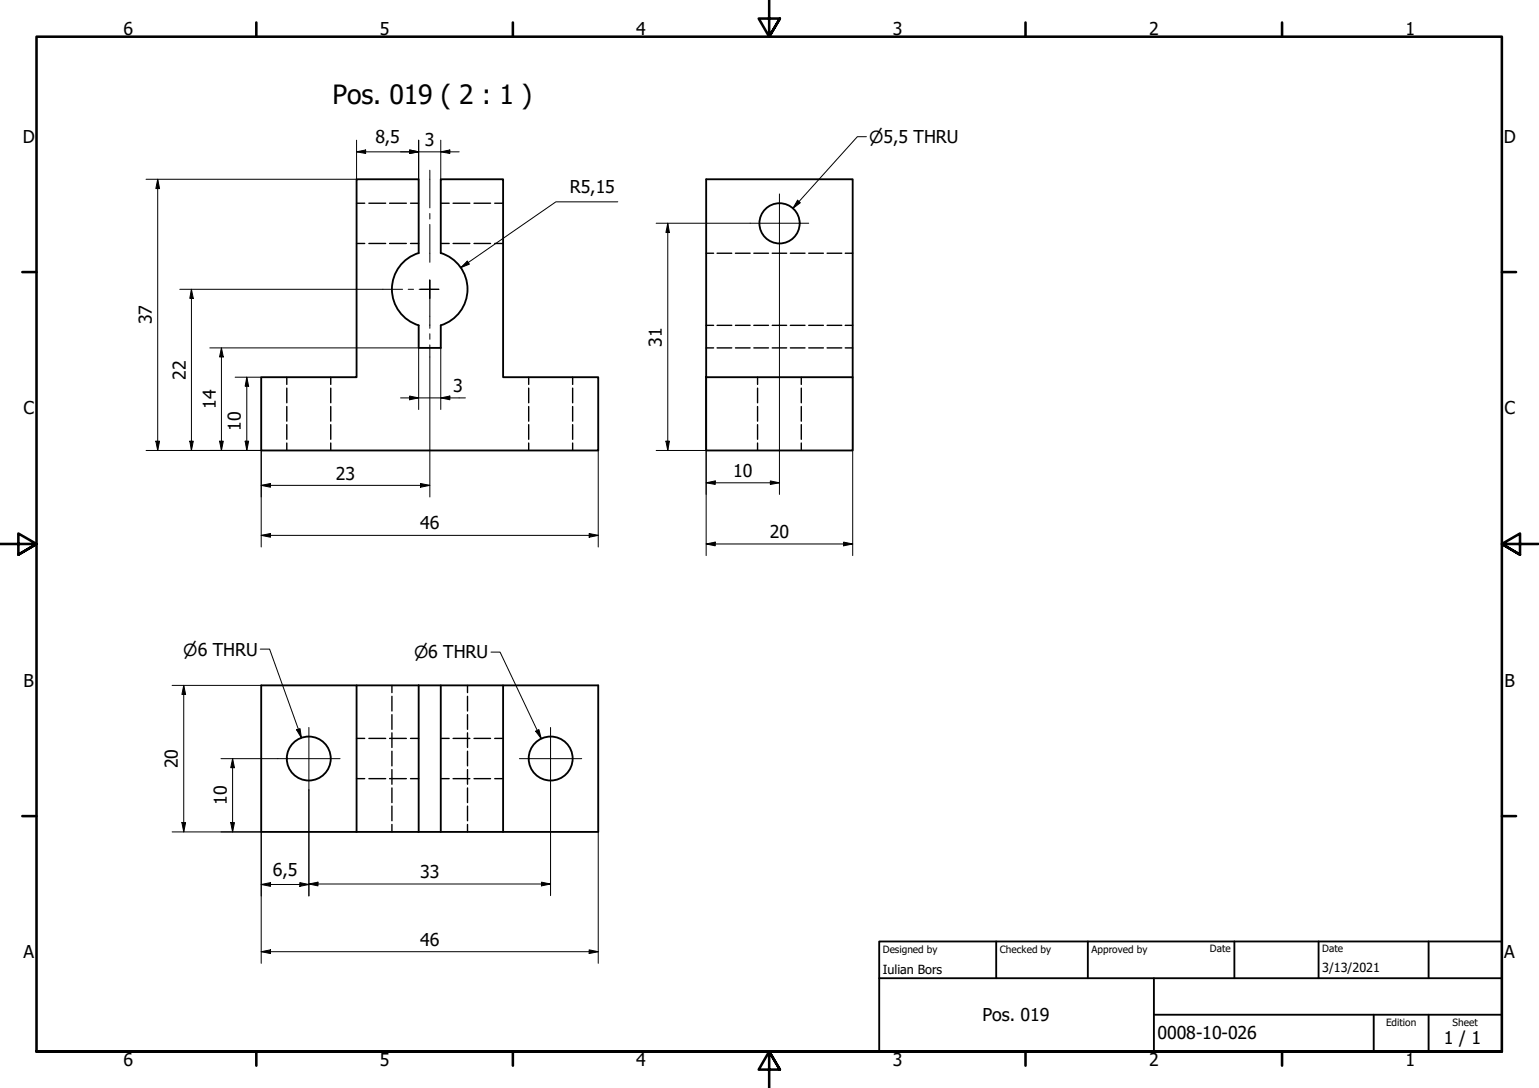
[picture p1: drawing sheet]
<svg xmlns="http://www.w3.org/2000/svg" width="420mm" height="297mm" viewBox="0 0 420 297" stroke-linecap="round" stroke-linejoin="round" font-family="sans-serif">
<!-- layer: Hidden (ISO) -->
<g fill="none" stroke="#000" stroke-width=".38">
<path d="M97.3 55.5h2.3M100.7 55.5h4.6M106.4 55.5h4.5M112.1 55.5h2.2M120.3 55.5h2.3M123.7 55.5h4.6M129.4 55.5h4.5M135.1 55.5h2.3M97.3 66.5h2.3M100.7 66.5h4.6M106.4 66.5h4.5M112.1 66.5h2.2"/>
<path d="M120.3 66.5h2.3M123.7 66.5h4.6M129.4 66.5h4.5M135.1 66.5h2.3M192.8 69.1h2M195.8 69.1h4M200.8 69.1h4M205.8 69.1h4M210.8 69.1h4M215.8 69.1h4M220.8 69.1h4M225.8 69.1h4"/>
<path d="M230.8 69.1h2M192.8 88.8h2M192.8 95h2M195.8 88.8h4M195.8 95h4M200.8 88.8h4M200.8 95h4M205.8 88.8h4M205.8 95h4M210.8 88.8h4M210.8 95h4M215.8 88.8h4"/>
<path d="M215.8 95h4M220.8 88.8h4M220.8 95h4M225.8 88.8h4M225.8 95h4M230.8 88.8h2M230.8 95h2M78.3 103v2M78.3 106v4M78.3 111v4M78.3 115.9v4M90.3 103v2"/>
<path d="M90.3 106v4M90.3 111v4M90.3 115.9v4M144.3 103v2M144.3 106v4M144.3 111v4M144.3 115.9v4M156.3 103v2M156.3 106v4M156.3 111v4M156.3 115.9v4M206.8 103v2"/>
<path d="M206.8 106v4M206.8 111v4M206.8 115.9v4M218.8 103v2M218.8 106v4M218.8 111v4M218.8 115.9v4M78.3 121v2M90.3 121v2M144.3 121v2M156.3 121v2M206.8 121v2"/>
<path d="M218.8 121v2M107 187.1v2M107 190.1v4M107 195.1v4M127.6 187.1v2M127.6 190.1v4M127.6 195.1v4M97.3 212.6h2.3M97.3 201.6h2.3M100.7 212.6h4.6M100.7 201.6h4.6M106.4 212.6h4.5"/>
<path d="M106.4 201.6h4.5M107 200.1v4M107 205.1v4M107 210.1v4M107 215.1v4M112.1 212.6h2.2M112.1 201.6h2.2M120.3 212.6h2.3M120.3 201.6h2.3M123.7 212.6h4.6M123.7 201.6h4.6M127.6 200.1v4"/>
<path d="M127.6 205.1v4M127.6 210.1v4M127.6 215.1v4M129.4 212.6h4.5M129.4 201.6h4.5M135.1 212.6h2.3M135.1 201.6h2.3M107 220.1v4M107 225.1v2M127.6 220.1v4M127.6 225.1v2"/>
</g>
<!-- layer: Visible (ISO) -->
<g fill="none" stroke="#000" stroke-width=".51">
<path d="M114.3 69.1v-20.2h-17v54.1h-26v20h92v-20h-25.9v-54.1h-17.1v20.2M114.3 69.1a10.3 10.3 0 0 0-7.3 9.8 10.3 10.3 0 0 0 7.3 9.9v6.2h6v-6.2a10.3 10.3 0 0 0 7.3-9.8 10.3 10.3 0 0 0-7.3-9.9M192.8 103h40v20h-40v-74.1h40v54.1M97.3 187.1v40h-26v-40h43M114.3 187.1h49v40h-25.9M114.3 187.1v40h-17M120.3 187.1v40h17.1v-40M114.3 227.1h6"/>
<circle cx="212.8" cy="61" r="5.5"/>
<circle cx="84.3" cy="207.1" r="6"/>
<circle cx="150.3" cy="207.1" r="6"/>
</g>
<!-- layer: Border (ISO) -->
<g fill="none" stroke="#000" stroke-width=".7">
<path d="M70 6.1v3.9M140 6.1v3.9M210 0v10l-2.9-4.9h5.8l-2.9 4.9 2.9-4.9M280 6.1v3.9M350 6.1v3.9M6.1 74.3h3.9M410 74.3h3.9M0 148.5h10l-5-2.8v5.7l5-2.9-5 2.9M420 148.5h-10l5-2.8v5.7l-5-2.9 5 2.9M6.1 222.8h3.9M410 222.8h3.9M10 287.1v-277.1h400v277.1h-400h400"/>
<path d="M70 287.1v3.8M140 287.1v3.8M212.9 292l-2.9-4.9 2.9 4.9h-5.8l2.9-4.9v9.9M280 287.1v3.8M350 287.1v3.8"/>
</g>
<!-- layer: Title (ISO) -->
<path d="M240 257h170v30.1h-170zM272 257v10.1M297 257v10.1M337 257v10.1M360 257v10.1M390 257v10.1M240 267.1h170M315 277h95M315 267.1v20M375 277v10.1M390 277v10.1" fill="none" stroke="#000" stroke-width=".51"/>
<!-- layer: Dimension (ISO) -->
<g fill="none" stroke="#000" stroke-width=".27">
<path d="M97.3 38.3v10.6h-57.4M114.3 38.3v10.6M120.3 38.3v10.6M43.1 48.9l.5 2.6h-1.1zM43.1 48.9v74.1M97.3 41.5l2.5-.6v1zM97.3 41.5h28M111.8 40.9l2.5 .6-2.5 .4zM120.3 41.5l2.5-.6v1zM168.7 55.1h-16.9l-26 18M49.1 79h55.4M52.3 79l.5 2.5h-1z"/>
<path d="M52.3 79v44M127.6 71.3l.5 .8-2.3 1zM179.1 60.9h25.7M182.3 60.9l.5 2.6h-1zM182.3 60.9v62.1M212.8 68.9v66.1M57.3 95h57v16.8M60.5 95l.5 2.5h-1.1zM60.5 95v28M117.3 81.5v4.8M117.3 97.5v38.2M120.3 95v16.8"/>
<path d="M64.2 103h7.1M67.4 103l.5 2.5h-1zM67.4 103v20M109.3 108.6h17.8M111.8 108.1l2.5 .5-2.5 .5zM120.3 108.6l2.5-.5v1zM192.8 103v48.7M232.8 103v48.7M39.9 123h31.4v26.3M42.5 120.4h1.1l-.5 2.6zM51.8 120.4h1l-.5 2.6zM59.9 120.4h1.1l-.5 2.6z"/>
<path d="M66.9 120.4h1l-.5 2.6zM71.3 132.5l2.6-.5v1zM71.3 132.5h46M114.8 132l2.5 .5-2.5 .5zM163.3 123v26.3M179.1 123h13.7M181.8 120.4h1l-.5 2.6zM192.8 131.8l2.5-.5v1zM192.8 131.8h20M210.3 131.3l2.5 .5-2.5 .5zM71.3 146.2l2.6-.5v1zM71.3 146.2h92"/>
<path d="M160.8 145.7l2.5 .5-2.5 .5zM192.8 148.5l2.5-.5v1zM192.8 148.5h40M230.3 148l2.5 .5-2.5 .5zM47 187.1h24.3M50.2 187.1l.5 2.5h-1zM50.2 187.1v40M60.3 207.1h15.5M63.5 207.1l.5 2.5h-1zM63.5 207.1v20M84.3 215.6v29.1M150.3 215.6v28.9"/>
<path d="M47 227.1h24.3v35.9M49.7 224.6h1l-.5 2.5zM63 224.6h1l-.5 2.5zM163.3 227.1v35.9M71.3 241.5l2.6-.5v1zM71.3 259.8l2.6-.5v1zM71.3 241.5h13M71.3 259.8h92M81.9 241l2.4 .5-2.4 .5zM84.3 241.3l2.5-.5v1.1zM84.3 241.3h66M147.8 240.8l2.5 .5-2.5 .6z"/>
<path d="M160.8 259.3l2.5 .5-2.5 .5z"/>
</g>
<g fill="#000">
<path d="M43.1 48.9l.5 2.6h-1.1z" fill-rule="evenodd"/>
<path d="M97.3 41.5l2.5-.6v1z" fill-rule="evenodd"/>
<path d="M111.8 40.9l2.5 .6-2.5 .4z" fill-rule="evenodd"/>
<path d="M111.8 40.9l2.5 .6-2.5 .4z" fill-rule="evenodd"/>
<path d="M120.3 41.5l2.5-.6v1z" fill-rule="evenodd"/>
<path d="M127.6 71.3l.5 .8-2.3 1z" fill-rule="evenodd"/>
<path d="M182.3 60.9l.5 2.6h-1z" fill-rule="evenodd"/>
<path d="M52.3 79l.5 2.5h-1z" fill-rule="evenodd"/>
<path d="M60.5 95l.5 2.5h-1.1z" fill-rule="evenodd"/>
<path d="M67.4 103l.5 2.5h-1z" fill-rule="evenodd"/>
<path d="M111.8 108.1l2.5 .5-2.5 .5z" fill-rule="evenodd"/>
<path d="M120.3 108.6l2.5-.5v1z" fill-rule="evenodd"/>
<path d="M42.5 120.4h1.1l-.5 2.6z" fill-rule="evenodd"/>
<path d="M51.8 120.4h1l-.5 2.6z" fill-rule="evenodd"/>
<path d="M59.9 120.4h1.1l-.5 2.6z" fill-rule="evenodd"/>
<path d="M66.9 120.4h1l-.5 2.6z" fill-rule="evenodd"/>
<path d="M71.3 132.5l2.6-.5v1z" fill-rule="evenodd"/>
<path d="M114.8 132l2.5 .5-2.5 .5z" fill-rule="evenodd"/>
<path d="M181.8 120.4h1l-.5 2.6z" fill-rule="evenodd"/>
<path d="M192.8 131.8l2.5-.5v1z" fill-rule="evenodd"/>
<path d="M210.3 131.3l2.5 .5-2.5 .5z" fill-rule="evenodd"/>
<path d="M71.3 146.2l2.6-.5v1z" fill-rule="evenodd"/>
<path d="M160.8 145.7l2.5 .5-2.5 .5z" fill-rule="evenodd"/>
<path d="M192.8 148.5l2.5-.5v1z" fill-rule="evenodd"/>
<path d="M230.3 148l2.5 .5-2.5 .5z" fill-rule="evenodd"/>
<path d="M50.2 187.1l.5 2.5h-1z" fill-rule="evenodd"/>
<path d="M63.5 207.1l.5 2.5h-1z" fill-rule="evenodd"/>
<path d="M49.7 224.6h1l-.5 2.5z" fill-rule="evenodd"/>
<path d="M63 224.6h1l-.5 2.5z" fill-rule="evenodd"/>
<path d="M71.3 241.5l2.6-.5v1z" fill-rule="evenodd"/>
<path d="M71.3 259.8l2.6-.5v1z" fill-rule="evenodd"/>
<path d="M81.9 241l2.4 .5-2.4 .5z" fill-rule="evenodd"/>
<path d="M84.3 241.3l2.5-.5v1.1z" fill-rule="evenodd"/>
<path d="M147.8 240.8l2.5 .5-2.5 .6z" fill-rule="evenodd"/>
<path d="M160.8 259.3l2.5 .5-2.5 .5z" fill-rule="evenodd"/>
</g>
<!-- layer: Center Mark (ISO) -->
<path d="M212.8 52.9v16M104.5 79h5.4M111.4 79h1.5M114.4 79h2.9h-2.5M117.3 76.4v2.6v-2.6M119.8 79h-2.5h2.5M204.8 60.9h16M117.3 81.5v-2.5v2.5M84.3 198.6v17M150.3 198.6v17M75.8 207.1h17M141.8 207.1h17" fill="none" stroke="#000" stroke-width=".27"/>
<!-- layer: Symbol (ISO) -->
<path d="M236.5 37.3h-2.4l-17.6 19.6M217.7 54.7l.8 .7-2 1.5zM71.1 177.2h2.5l8.7 24.3M134 178h2.5l11.3 23.7M81 199.2l.9-.3 .4 2.6zM146.2 199.6l.9-.4 .7 2.5z" fill="none" stroke="#000" stroke-width=".27"/>
<g fill="#000">
<path d="M217.7 54.7l.8 .7-2 1.5z" fill-rule="evenodd"/>
<path d="M81 199.2l.9-.3 .4 2.6z" fill-rule="evenodd"/>
<path d="M146.2 199.6l.9-.4 .7 2.5z" fill-rule="evenodd"/>
</g>
<!-- layer: Centerline (ISO) -->
<path d="M117.3 46.5v10.3M117.3 58.3v1.5M117.3 61.3v10.3M117.3 86.3v3.3M117.3 91.1v1.5M117.3 94.2v3.3" fill="none" stroke="#000" stroke-width=".27"/>
<text font-size="7.2" x="90.7" y="28.5">Pos. 019 ( 2 : 1 )</text>
<g font-size="4.8">
<text x="33.7" y="9.6">6</text>
<text x="103.7" y="9.6">5</text>
<text x="173.7" y="9.6">4</text>
<text x="243.7" y="9.6">3</text>
<text x="313.7" y="9.6">2</text>
<text x="383.7" y="9.6">1</text>
<text x="6.2" y="38.9">D</text>
<text x="102.5" y="39">8,5</text>
<text x="116" y="39.8">3</text>
<text x="410.5" y="38.9">D</text>
<text x="155.6" y="52.7">R5,15</text>
<text x="41.5" y="88.6" transform="rotate(-90 41.5 88.6)">37</text>
<text x="180.7" y="94.6" transform="rotate(-90 180.7 94.6)">31</text>
<text x="50.7" y="103.6" transform="rotate(-90 50.7 103.6)">22</text>
<text x="123.7" y="107">3</text>
<text x="6.4" y="113.1">C</text>
<text x="58.9" y="111.6" transform="rotate(-90 58.9 111.6)">14</text>
<text x="410.7" y="113.1">C</text>
<text x="65.8" y="117.6" transform="rotate(-90 65.8 117.6)">10</text>
<text x="91.7" y="130.9">23</text>
<text x="200.2" y="130.2">10</text>
<text x="114.7" y="144.5">46</text>
<text x="210.2" y="146.9">20</text>
<text x="6.4" y="187.4">B</text>
<text x="410.7" y="187.4">B</text>
<text x="48.6" y="209.7" transform="rotate(-90 48.6 209.7)">20</text>
<text x="61.9" y="219.8" transform="rotate(-90 61.9 219.8)">10</text>
<text x="74.5" y="239.1">6,5</text>
<text x="114.7" y="239.8">33</text>
<text x="6.4" y="261.7">A</text>
<text x="114.7" y="258.2">46</text>
<text x="410.7" y="261.7">A</text>
<text x="268.2" y="278.8">Pos. 019</text>
<text x="316" y="283.8">0008-10-026</text>
<text x="394.2" y="285">1 / 1</text>
<text x="33.7" y="290.9">6</text>
<text x="103.7" y="290.9">5</text>
<text x="173.7" y="290.9">4</text>
<text x="243.7" y="290.9">3</text>
<text x="313.7" y="290.9">2</text>
<text x="383.7" y="290.9">1</text>
</g>
<g font-size="4.6">
<text x="237.3" y="39.1">⌀5,5 THRU</text>
<text x="50" y="179">⌀6 THRU</text>
<text x="113" y="179.8">⌀6 THRU</text>
</g>
<g font-size="3.4">
<text x="241" y="266">Iulian Bors</text>
<text x="361" y="265.5">3/13/2021</text>
</g>
<g font-size="2.7">
<text x="241" y="260.1">Designed by</text>
<text x="273" y="260.1">Checked by</text>
<text x="298" y="260.1">Approved by</text>
<text x="330.3" y="260">Date</text>
<text x="361" y="260">Date</text>
<text x="378.4" y="280.1">Edition</text>
<text x="396.6" y="280.1">Sheet</text>
</g>
</svg>
